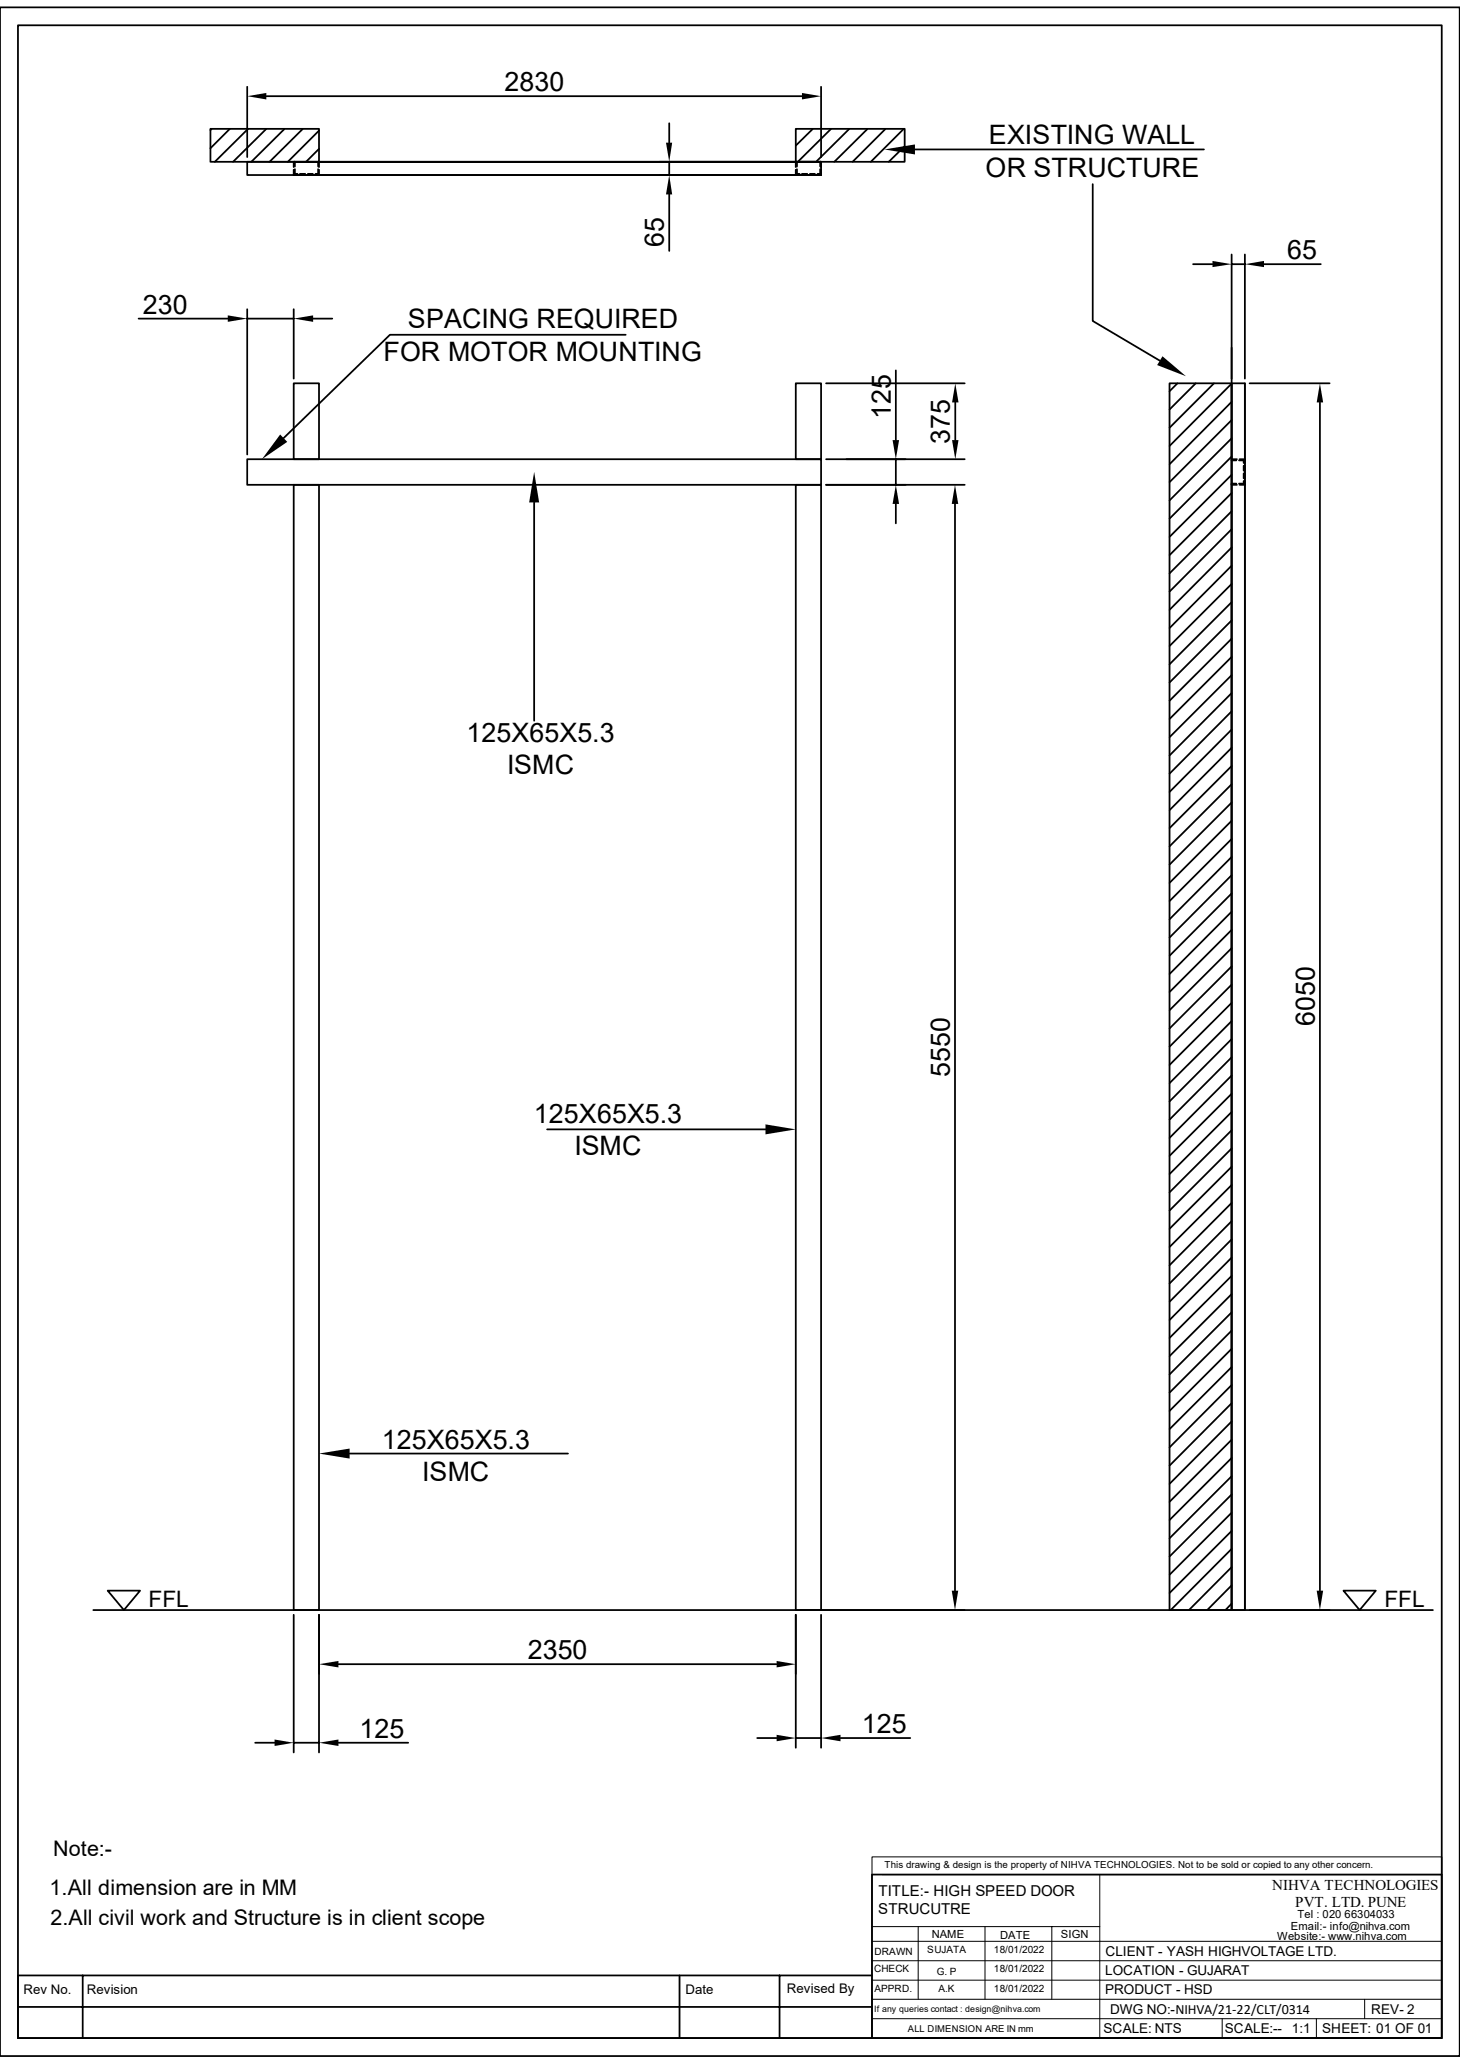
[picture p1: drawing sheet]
<svg xmlns="http://www.w3.org/2000/svg" width="210mm" height="297mm" viewBox="0 0 210 297" stroke-linecap="round" stroke-linejoin="round" font-family="sans-serif">
<g fill="none" stroke="#000" stroke-width=".25">
<path d="M0 1.1h210v294.8h-210zM2.6 3.6h204.8v289.7h-204.8zM42.2 23.3h75.9h-82.5v1.9h82.5v-1.9M42.2 24.4v.8h75.9v-.8M42.2 23.3h.2v.7M42.2 23.3v.7M42.4 24.3v.7h.4M43.1 25h.8M44.3 25h.7M45.8 24.3v.7h-.4M45.8 24v-.7h.1v.7M45.9 24.4v.8"/>
<path d="M114.5 24.4v.8M114.6 24v-.7h-.1v.7M114.6 24.3v.7h.4M115.4 25h.7M116.5 25h.7M118 24.3v.7h-.4M118.1 23.3v.7M118.1 23.3h-.1v.7M42.2 55.2h3.7v10.9h-3.7zM114.5 55.2h3.6v10.9h-3.6zM177.2 50v181.7M179.1 55.2v176.5h-1.9v-176.5h1.9v176.5"/>
<path d="M35.6 66.1h82.5v3.7h-82.5zM42.2 69.8h3.7v161.9h-3.7zM114.5 69.8h3.6v161.9h-3.6zM131.6 293.3h75.8"/>
</g>
<path d="M125.4 267.2h82v2.5h-82zM125.4 279.4h82M158.2 269.7h49.2M125.4 287.7h82M125.4 284.9h82M125.4 282.2h82" fill="none" stroke="#000" stroke-width=".14"/>
<path d="M158.6 270.4h23.9v6.5h-23.9z" fill="#fff"/>
<path d="M125.4 269.7v23.6M125.4 277.2h32.8M126.8 269.7h31.4v23.6M132.1 277.2v10.5M141.7 277.2v10.5M151.3 277.2v10.5M125.4 290.5h82M175.8 290.5v2.8M189.4 290.5v2.8M196.3 287.7v2.8" fill="none" stroke="#000" stroke-width=".14"/>
<g fill="none" stroke="#000" stroke-width=".25">
<path d="M30.3 18.5h15.6v4.8h-15.6zM30.4 18.5l-.1 .2M33.1 18.5l-2.8 2.8M35.6 12.5v10.1M35.7 18.5l-4.8 4.8M38.3 13.8h77.1M38.3 18.5l-4.8 4.8M40.9 18.5l-4.7 4.8M43.6 18.5l-4.8 4.8M45.9 18.8l-4.5 4.5M96.3 17.7v2.8M114.5 18.5h15.6v4.8h-15.6z"/>
<path d="M116.9 18.5l-2.4 2.5M118.1 12.5v10.1M119.5 18.5l-4.7 4.8M122.2 18.5l-4.8 4.8M124.8 18.5l-4.8 4.8M127.4 18.5l-4.8 4.8M130 18.5l-4.7 4.8M45.9 21.4l-1.9 1.9M94.9 23.3h22.5M94.9 25.2h22.5M96.3 23.3v1.9M96.3 28v8.1"/>
<path d="M130.1 21l-2.3 2.3M131.6 21.5h41.6M157.2 26.5v19.7l9.6 5.7M171.6 38h2.8M177.2 36.6v17.9M177.2 38h1.9M179.1 36.6v17.9M181.8 38h8.2M19.9 45.8h12.9M35.6 44.5v20.9M35.6 45.8h6.6M42.2 44.5v10"/>
<path d="M45 45.8h2.8M90 48.2h-33.9l-15.3 14.8M118.8 55.2h20M128.9 53.3v10M137.4 57.9v5.4M168.2 55.2h9v176.5h-9zM169.4 55.2l-1.2 1.1M172 55.2l-3.8 3.7M174.6 55.2l-6.4 6.4M177.2 55.2l-9 9M177.2 57.8l-9 9M179.7 55.2h11.6"/>
<path d="M189.9 57.9v171M76.8 72.3v31.4M118.8 69.8h20M128.9 66.1v3.7M128.9 72.5v2.8M137.4 72.5v156.4M138.8 66.1h-20M177.2 60.5l-9 8.9M177.2 63.1l-9 8.9M177.2 65.7l-9 8.9M177.2 68.3l-9 9M177.2 71l-9 8.9"/>
<path d="M177.2 73.6l-9 8.9M177.2 76.2l-9 8.9M177.2 78.8l-9 9M177.8 69.6h-.6v.2h.7M177.9 66.1h-.7v.2h.6M178.2 66.3h.7v.3M178.3 66.1h.8v.5M178.9 67v.7M178.9 68.1v.7M178.9 69.2v.4h-.7M179.1 69.2v.6h-.8M179.1 67v.7"/>
<path d="M179.1 68.1v.7M177.2 81.4l-9 9M177.2 84l-9 9M177.2 86.7l-9 8.9M177.2 89.3l-9 8.9M177.2 91.9l-9 8.9M177.2 94.5l-9 9M177.2 97.2l-9 8.9M177.2 99.7l-9 9M177.2 102.4l-9 8.9M177.2 105l-9 9M177.2 107.6l-9 9"/>
<path d="M177.2 110.2l-9 9M177.2 112.9l-9 8.9M177.2 115.5l-9 8.9M177.2 118.1l-9 8.9M177.2 120.7l-9 9M177.2 123.3l-9 9M177.2 125.9l-9 9M177.2 128.6l-9 8.9M177.2 131.2l-9 9M177.2 133.8l-9 8.9M177.2 136.4l-9 9M177.2 139.1l-9 8.9"/>
<path d="M177.2 141.7l-9 8.9M177.2 144.3l-9 8.9M177.2 146.9l-9 9M177.2 149.5l-9 9M177.2 152.1l-9 9M177.2 154.8l-9 8.9M177.2 157.4l-9 8.9M78.7 162.5h31.4M177.2 160l-9 9M177.2 162.6l-9 9M177.2 165.3l-9 8.9M177.2 167.9l-9 8.9"/>
<path d="M177.2 170.5l-9 9M177.2 173.1l-9 9M177.2 175.7l-9 9M177.2 178.4l-9 8.9M177.2 181l-9 8.9M177.2 183.6l-9 8.9M177.2 186.2l-9 9M177.2 188.8l-9 9M177.2 191.5l-9 8.9M177.2 194.1l-9 8.9M177.2 196.7l-9 9M177.2 199.3l-9 9"/>
<path d="M50.3 209.2h31.4M177.2 201.9l-9 9M177.2 204.6l-9 8.9M177.2 207.2l-9 8.9M177.2 209.8l-9 8.9M177.2 212.4l-9 9M177.2 215.1l-9 8.9M177.2 217.7l-9 8.9M13.4 231.7h192.7M15.5 228.9h4.7l-2.4 2.8zM42.2 232.4v19.8M45.9 232.4v19.8"/>
<path d="M48.7 239.5h63M114.5 232.4v19.1M118.1 232.4v19.1M177.2 220.3l-9 8.9M177.2 222.9l-8.8 8.8M177.2 225.5l-6.2 6.2M177.2 228.1l-3.5 3.6M177.2 230.8l-.9 .9M193.3 228.9h4.6l-2.3 2.8zM36.7 250.8h2.8M42.2 250.8h3.7M48.7 250.8h10"/>
<path d="M108.9 250.1h2.8M114.5 250.1h3.6M120.9 250.1h10M125.4 269.7h82v23.6h-82zM2.6 288.8h122.8M11.9 284.3v9M97.7 284.3v9M112.1 284.3v9M125.4 284.3h-122.8v9h122.8"/>
</g>
<g fill="#000">
<path d="M35.6 13.8l2.7-.4v.9zM115.4 13.4l2.7 .4-2.7 .5zM95.8 20.5h.9l-.4 2.8zM96.3 25.2l.4 2.8h-.9zM127.2 21.5l4.4-.7v1.4zM174.4 37.5l2.8 .5-2.8 .4zM179.1 38l2.7-.5v.9zM32.8 45.4l2.8 .4-2.8 .5zM42.2 45.8l2.8-.4v.9zM137.4 55.2l.5 2.7h-1zM167.2 51.3l3.4 2.8-4.1-1.6zM189.9 55.2l.4 2.7h-.9z"/>
<path d="M40.3 62.5l1 1.1-3.6 2.5zM76.8 67.9l.8 4.4h-1.5zM128.9 69.8l.4 2.7h-.9zM128.4 63.3h.9l-.4 2.8zM137.4 69.8l.4 2.7h-.9zM136.9 63.3h1l-.5 2.8zM110.1 161.8l4.4 .7-4.4 .7zM45.9 209.2l4.4-.8v1.5zM45.9 239.5l2.8-.5v.9zM111.7 239l2.8 .5-2.8 .4zM136.9 228.9h.9l-.4 2.8zM189.4 228.9h.9l-.4 2.8z"/>
<path d="M39.5 250.3l2.7 .5-2.7 .4zM45.9 250.8l2.8-.5v.9zM111.7 249.6l2.8 .5-2.8 .5zM118.1 250.1l2.8-.5v1z"/>
</g>
<g font-size="3.9">
<text x="72.6" y="13.1">2830</text>
<text x="142.2" y="20.8">EXISTING WALL</text>
<text x="141.8" y="25.4">OR STRUCTURE</text>
<text x="95.5" y="35.6" transform="rotate(-90 95.5 35.6)">65</text>
<text x="185.2" y="37.3">65</text>
<text x="20.5" y="45.1">230</text>
<text x="58.7" y="47.2">SPACING REQUIRED</text>
<text x="55.2" y="51.9">FOR MOTOR MOUNTING</text>
<text x="128.1" y="60.3" transform="rotate(-90 128.1 60.3)">125</text>
<text x="136.7" y="63.9" transform="rotate(-90 136.7 63.9)">375</text>
<text x="67.1" y="106.8">125X65X5.3</text>
<text x="72.9" y="111.4">ISMC</text>
<text x="189.1" y="147.7" transform="rotate(-90 189.1 147.7)">6050</text>
<text x="136.7" y="155" transform="rotate(-90 136.7 155)">5550</text>
<text x="76.8" y="161.5">125X65X5.3</text>
<text x="82.6" y="166.2">ISMC</text>
<text x="54.9" y="208.5">125X65X5.3</text>
<text x="60.7" y="213.1">ISMC</text>
<text x="75.9" y="238.8">2350</text>
<text x="51.7" y="250.1">125</text>
<text x="124" y="249.4">125</text>
</g>
<g font-size="3.3">
<text x="21.4" y="231.2">FFL</text>
<text x="199.1" y="231.2">FFL</text>
</g>
<g font-size="3.1">
<text x="7.7" y="267.1">Note:-</text>
<text x="7.1" y="272.7">1.All dimension are in MM</text>
<text x="7.3" y="277.1">2.All civil work and Structure is in client scope</text>
</g>
<g font-size="2.2">
<text x="126.3" y="275.5">STRUCUTRE</text>
<text x="126.4" y="272.8">TITLE:- HIGH SPEED DOOR</text>
<text x="183" y="272">NIHVA TECHNOLOGIES</text>
<text x="186.3" y="274.4">PVT. LTD. PUNE</text>
</g>
<g font-size="1.9">
<text x="159" y="281.4">CLIENT - YASH HIGHVOLTAGE LTD.</text>
<text x="3.4" y="287">Rev No.</text>
<text x="12.5" y="287">Revision</text>
<text x="98.6" y="287">Date</text>
<text x="113.2" y="286.8">Revised By</text>
<text x="159" y="287">PRODUCT - HSD</text>
<text x="159" y="284.2">LOCATION - GUJARAT</text>
<text x="158.7" y="292.6">SCALE: NTS</text>
<text x="159.7" y="289.8">DWG NO:-NIHVA/21-22/CLT/0314</text>
<text x="176.2" y="292.6">SCALE:--</text>
<text x="185.8" y="292.6">1:1</text>
<text x="190.2" y="292.6">SHEET: 01 OF 01</text>
<text x="197.2" y="289.8">REV- 2</text>
</g>
<g font-size="1.6">
<text x="134" y="278.9">NAME</text>
<text x="143.8" y="279">DATE</text>
<text x="152.6" y="278.8">SIGN</text>
<text x="183.7" y="279.1">Website:- www.nihva.com</text>
<text x="185.7" y="277.7">Email:- info@nihva.com</text>
<text x="186.6" y="276.1">Tel : 020 66304033</text>
</g>
<g font-size="1.4">
<text x="127.3" y="268.8">This drawing &amp; design is the property of NIHVA TECHNOLOGIES. Not to be sold or copied to any other concern.</text>
<text x="125.8" y="281.3">DRAWN</text>
<text x="133.4" y="281">SUJATA</text>
<text x="143" y="281">18/01/2022</text>
<text x="125.7" y="283.8">CHECK</text>
<text x="125.8" y="286.6">APPRD.</text>
<text x="134.7" y="284.1">G. P</text>
<text x="135" y="286.6">A.K</text>
<text x="143" y="283.8">18/01/2022</text>
<text x="143" y="286.6">18/01/2022</text>
<text x="130.6" y="292.4">ALL DIMENSION ARE IN mm</text>
</g>
<text font-size="1.3" x="125.7" y="289.5">If any queries contact : design@nihva.com</text>
</svg>
